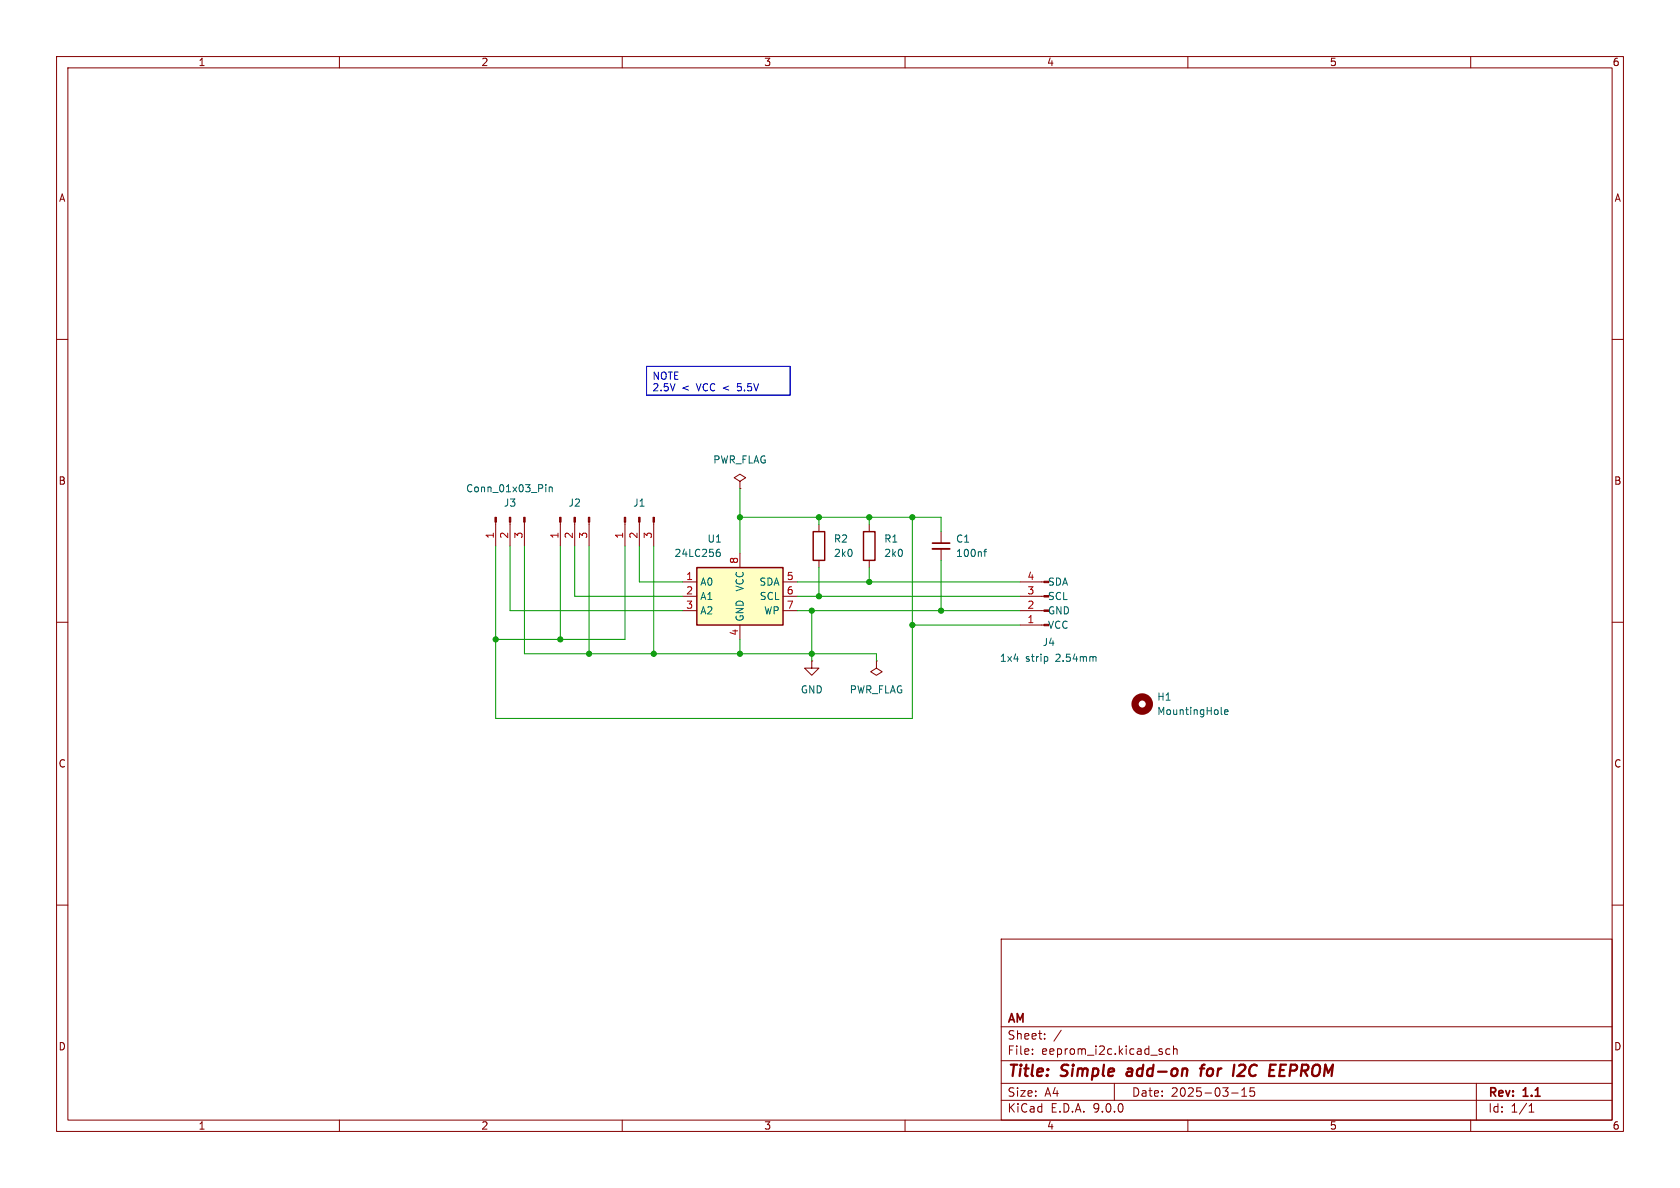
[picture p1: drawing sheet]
<svg xmlns="http://www.w3.org/2000/svg" width="297mm" height="210mm" viewBox="0 0 297 210" stroke-linecap="round" stroke-linejoin="round" font-family="sans-serif">
<g fill="none" stroke="#840000" stroke-width=".18">
<path d="M10 10h277v190h-277zM12 12h273v186h-273zM60 10v2M110 10v2M160 10v2M210 10v2M260 10v2M10 60h2M285 60h2M87.6 92.3v4.2M90.2 92.3v4.2M92.7 92.3v4.2"/>
<path d="M99.1 92.3v4.2M101.6 92.3v4.2M104.1 92.3v4.2M10 110h2M143.5 116.8v1.3h1.3l-1.3 1.3-1.3-1.3h1.3M143.5 116.8h.1M285 110h2M10 160h2M177 166h108v32h-108zM285 160h2M60 198v2M110 198v2"/>
<path d="M160 198v2M177 194.5h108M177 191.5h108M177 187.5h108M177 181.5h108M182.5 186.3v.1M182.5 185.5v.1M184.7 183.6v.1M184.7 182.8v.1M187.6 182.1l-1.3 2M197 191.5v3M205.5 186v.3"/>
<path d="M206.8 185.5l-.4-.1-.3 .3v.4l.1 .2h.6M207.5 185.5l.2-.1 .3 .1 .1 .9M207.5 184.9v1.5M210 198v2M217.7 193.2h1.2M219.5 193.8h.9M219.5 192.7l.5-.4v1.5M221.7 192.3h-.7v.7l.2-.1h.5l.1 .3-.1 .5-.2 .1-.5-.1M260 198v2M261 191.5v6.5M270.3 196.6h.9M270.3 195.5l.4-.4v1.5"/>
</g>
<path d="M199.3 189.5l-.2 .4 .3 .3M212.1 188.9h.8M213 188.2l-.4 .1-.1 .2-.2 1.7M219.8 188.2h-.4l-.3 .2M220 189.1l-1.3 1.1h1.3M226.3 189.2h.7M227.4 188.2h-1l-.2 2h.9" fill="none" stroke="#840000" stroke-width=".4"/>
<g fill="#840000" stroke="#840000" stroke-width=".18">
<path d="M87.5 91.4h.3v.9h-.3z"/>
<path d="M90 91.4h.3v.9h-.3z"/>
<path d="M92.6 91.4h.2v.9h-.2z"/>
<path d="M98.9 91.4h.3v.9h-.3z"/>
<path d="M101.5 91.4h.2v.9h-.2z"/>
<path d="M104 91.4h.3v.9h-.3z"/>
</g>
<path d="M96.5 85.7v.1M96.5 86.1v.8M97.1 86.1v.8M97.1 86.2l.2-.1 .3 .1v.7" fill="none" stroke="#006464" stroke-width=".18"/>
<path d="M123.2 100.3h15.2v10.2h-15.2z" fill="#ffffc2"/>
<path d="M143.8 94h2v5.1h-2zM152.7 94h2v5.1h-2zM123.2 100.3h15.2v10.2h-15.2z" fill="none" stroke="#840000" stroke-width=".25"/>
<g fill="none" stroke="#840000" stroke-width=".18">
<path d="M110.5 92.3v4.2M113 92.3v4.2M115.6 92.3v4.2M130.8 85.1l1-.6-1-.7-1 .7 1 .6v1.3M130.8 86.4h.1M130.8 97.8v2.5M144.8 92.7v1.3M144.8 99.1v1.2M153.7 92.7v1.3M153.7 99.1v1.2M166.4 94v2M166.4 97v2.1"/>
<path d="M120.6 102.9h2.6M120.6 105.4h2.6M120.6 108h2.6M130.8 110.5v2.5M138.4 102.9h2.6M138.4 105.4h2.6M138.4 108h2.6M154.9 116.8v1.3l1.1 .6-1.1 .7-1-.7 1-.6M154.9 116.8h.1M180.3 102.9h4.3M180.3 105.4h4.3M180.3 108h4.3"/>
<path d="M180.3 110.5h4.3"/>
</g>
<path d="M126.9 97.6h.2l.2 .2v.4l-.4 .2M127.2 97.1l-.3 .1M173.9 97.5h.5M174.4 97.1l-.3 .2v1.1M185.2 116.2v.6M193.6 116.1l.2 .1v.7M215.9 126.1l.2 .2M216.5 125.9l.6-.1-.1-.3h-.3l-.2 .1 .1 .6h.4" fill="none" stroke="#006464" stroke-width=".18"/>
<g fill="#840000" stroke="#840000" stroke-width=".18">
<path d="M110.4 91.4h.2v.9h-.2z"/>
<path d="M112.9 91.4h.3v.9h-.3z"/>
<path d="M115.4 91.4h.3v.9h-.3z"/>
<path d="M184.6 110.4h.8v.2h-.8z"/>
<path d="M184.6 107.8h.8v.3h-.8z"/>
<path d="M184.6 105.3h.8v.2h-.8z"/>
<path d="M184.6 102.7h.8v.3h-.8z"/>
</g>
<circle cx="201.9" cy="124.5" r="1.27" fill="none" stroke="#840000" stroke-width="1.3"/>
<path d="M164.8 96h3.1" fill="none" stroke="#840000" stroke-width=".3"/>
<path d="M164.8 97h3.1" fill="none" stroke="#840000" stroke-width=".33"/>
<g fill="none" stroke="#009600" stroke-width=".18">
<path d="M90.2 96.5v11.5h30.4M92.7 96.5v19.1h62.2v1.2M99.1 96.5v16.5M101.6 96.5v8.9h19M104.1 96.5v19.1M110.5 96.5v16.5h-22.9M113 96.5v6.4h7.6M115.6 96.5v19.1M130.8 86.4v11.4M130.8 91.4h35.6v2.6M144.8 91.4v1.3M153.7 91.4v1.3"/>
<path d="M161.3 91.4v35.6h-73.7v-30.5M166.4 99.1v8.9M130.8 113v2.6M141 105.4h39.3M141 108h39.3M141 102.9h39.3M143.5 108v8.8M144.8 100.3v5.1M153.7 100.3v2.6M161.3 110.5h19"/>
</g>
<path d="M114.3 64.8h25.4v5.1h-25.4z" fill="none" stroke="#0000c2" stroke-width=".18"/>
<g fill="#009600" stroke="#009600" stroke-width=".18">
<circle cx="130.8" cy="91.4" r=".46"/>
<circle cx="99.1" cy="113" r=".46"/>
<circle cx="87.6" cy="113" r=".46"/>
<circle cx="104.1" cy="115.6" r=".46"/>
<circle cx="130.8" cy="115.6" r=".46"/>
<circle cx="115.6" cy="115.6" r=".46"/>
<circle cx="143.5" cy="108" r=".46"/>
<circle cx="144.8" cy="105.4" r=".46"/>
<circle cx="143.5" cy="115.6" r=".46"/>
<circle cx="161.3" cy="91.4" r=".46"/>
<circle cx="166.4" cy="108" r=".46"/>
<circle cx="161.3" cy="110.5" r=".46"/>
<circle cx="153.7" cy="91.4" r=".46"/>
<circle cx="144.8" cy="91.4" r=".46"/>
<circle cx="153.7" cy="102.9" r=".46"/>
</g>
<g font-size="2.8" fill="#840000">
<text x="178" y="190.9">Title:</text>
<text x="187.7" y="190.9">Simple</text>
<text x="200.1" y="190.9">add-on</text>
<text x="213.9" y="190.9">for</text>
<text x="220.4" y="190.9">I2C</text>
<text x="227.6" y="190.9">EEPROM</text>
</g>
<g font-size="2.1" fill="#840000">
<text x="178" y="184">Sheet:</text>
<text x="178" y="181.2">AM</text>
<text x="178" y="186.7">File:</text>
<text x="184.1" y="186.7">eeprom_i2c.kicad_sch</text>
<text x="178" y="196.9">KiCad</text>
<text x="178" y="194.1">Size:</text>
<text x="184.7" y="194.1">A4</text>
<text x="185.7" y="196.9">E.D.A.</text>
<text x="193.3" y="196.9">9.0.0</text>
<text x="200" y="194.1">Date:</text>
<text x="207" y="194.1">2025-03-15</text>
<text x="263" y="194.3">Rev:</text>
<text x="263" y="196.9">Id:</text>
<text x="267.1" y="196.9">1/1</text>
<text x="269.4" y="194.3">1.1</text>
</g>
<g font-size="1.8" fill="#840000">
<text x="35" y="11.9">1</text>
<text x="85" y="11.9">2</text>
<text x="135" y="11.9">3</text>
<text x="185" y="11.9">4</text>
<text x="235" y="11.9">5</text>
<text x="285" y="11.9">6</text>
<text x="10.3" y="35.9">A</text>
<text x="285.3" y="35.9">A</text>
<text x="10.3" y="85.9">B</text>
<text x="285.3" y="85.9">B</text>
<text x="10.3" y="135.9">C</text>
<text x="285.3" y="135.9">C</text>
<text x="10.3" y="185.9">D</text>
<text x="285.3" y="185.9">D</text>
<text x="35" y="199.9">1</text>
<text x="85" y="199.9">2</text>
<text x="135" y="199.9">3</text>
<text x="185" y="199.9">4</text>
<text x="235" y="199.9">5</text>
<text x="285" y="199.9">6</text>
</g>
<g font-size="1.8" fill="#0000c2">
<text x="115.3" y="67.4">NOTE</text>
<text x="115.3" y="69.5">2.5V</text>
<text x="120.5" y="69.5">&lt;</text>
<text x="123.3" y="69.5">VCC &lt;</text>
<text x="130.8" y="69.5">5.5V</text>
</g>
<g font-size="1.8" fill="#006464">
<text x="126" y="82.1">PWR_FLAG</text>
<text x="82.3" y="87.2">Conn_01x03_Pin</text>
<text x="89" y="89.8">J3</text>
<text x="100.4" y="89.8">J2</text>
<text x="111.8" y="89.8">J1</text>
<text x="119.1" y="98.7">24LC256</text>
<text x="125" y="96.1">U1</text>
<text x="147.3" y="96.1">R2</text>
<text x="147.3" y="98.7">2k0</text>
<text x="156.2" y="96.1">R1</text>
<text x="156.2" y="98.7">2k0</text>
<text x="168.9" y="96.1">C1</text>
<text x="168.9" y="98.7">100nf</text>
<text x="123.7" y="103.7">A0</text>
<text x="123.7" y="106.3">A1</text>
<text x="131.7" y="104.7" transform="rotate(-90 131.7 104.7)">VCC</text>
<text x="134.2" y="103.7">SDA</text>
<text x="134.2" y="106.3">SCL</text>
<text x="185.2" y="106.3">SCL</text>
<text x="185.2" y="103.7">SDA</text>
<text x="123.7" y="108.8">A2</text>
<text x="131.7" y="110" transform="rotate(-90 131.7 110)">GND</text>
<text x="135" y="108.8">WP</text>
<text x="185.2" y="111.4">VCC</text>
<text x="185.2" y="108.8">GND</text>
<text x="176.7" y="117.2">1x4</text>
<text x="181.3" y="117.2">strip</text>
<text x="184.2" y="114.4">J4</text>
<text x="186.8" y="117.2">2.54mm</text>
<text x="141.5" y="122.8">GND</text>
<text x="150.1" y="122.8">PWR_FLAG</text>
<text x="204.5" y="124.1">H1</text>
<text x="204.5" y="126.6">MountingHole</text>
</g>
<g font-size="1.8" fill="#a90000">
<text x="87.4" y="95.3" transform="rotate(-90 87.4 95.3)">1</text>
<text x="89.9" y="95.3" transform="rotate(-90 89.9 95.3)">2</text>
<text x="92.5" y="95.3" transform="rotate(-90 92.5 95.3)">3</text>
<text x="98.8" y="95.3" transform="rotate(-90 98.8 95.3)">1</text>
<text x="101.3" y="95.3" transform="rotate(-90 101.3 95.3)">2</text>
<text x="103.9" y="95.3" transform="rotate(-90 103.9 95.3)">3</text>
<text x="110.2" y="95.3" transform="rotate(-90 110.2 95.3)">1</text>
<text x="112.8" y="95.3" transform="rotate(-90 112.8 95.3)">2</text>
<text x="115.3" y="95.3" transform="rotate(-90 115.3 95.3)">3</text>
<text x="130.6" y="99.8" transform="rotate(-90 130.6 99.8)">8</text>
<text x="121.2" y="102.6">1</text>
<text x="121.2" y="105.2">2</text>
<text x="121.2" y="107.7">3</text>
<text x="139" y="102.6">5</text>
<text x="139" y="105.2">6</text>
<text x="139" y="107.7">7</text>
<text x="181.5" y="107.7">2</text>
<text x="181.5" y="105.2">3</text>
<text x="181.5" y="102.6">4</text>
<text x="130.6" y="112.5" transform="rotate(-90 130.6 112.5)">4</text>
<text x="181.5" y="110.2">1</text>
</g>
</svg>
